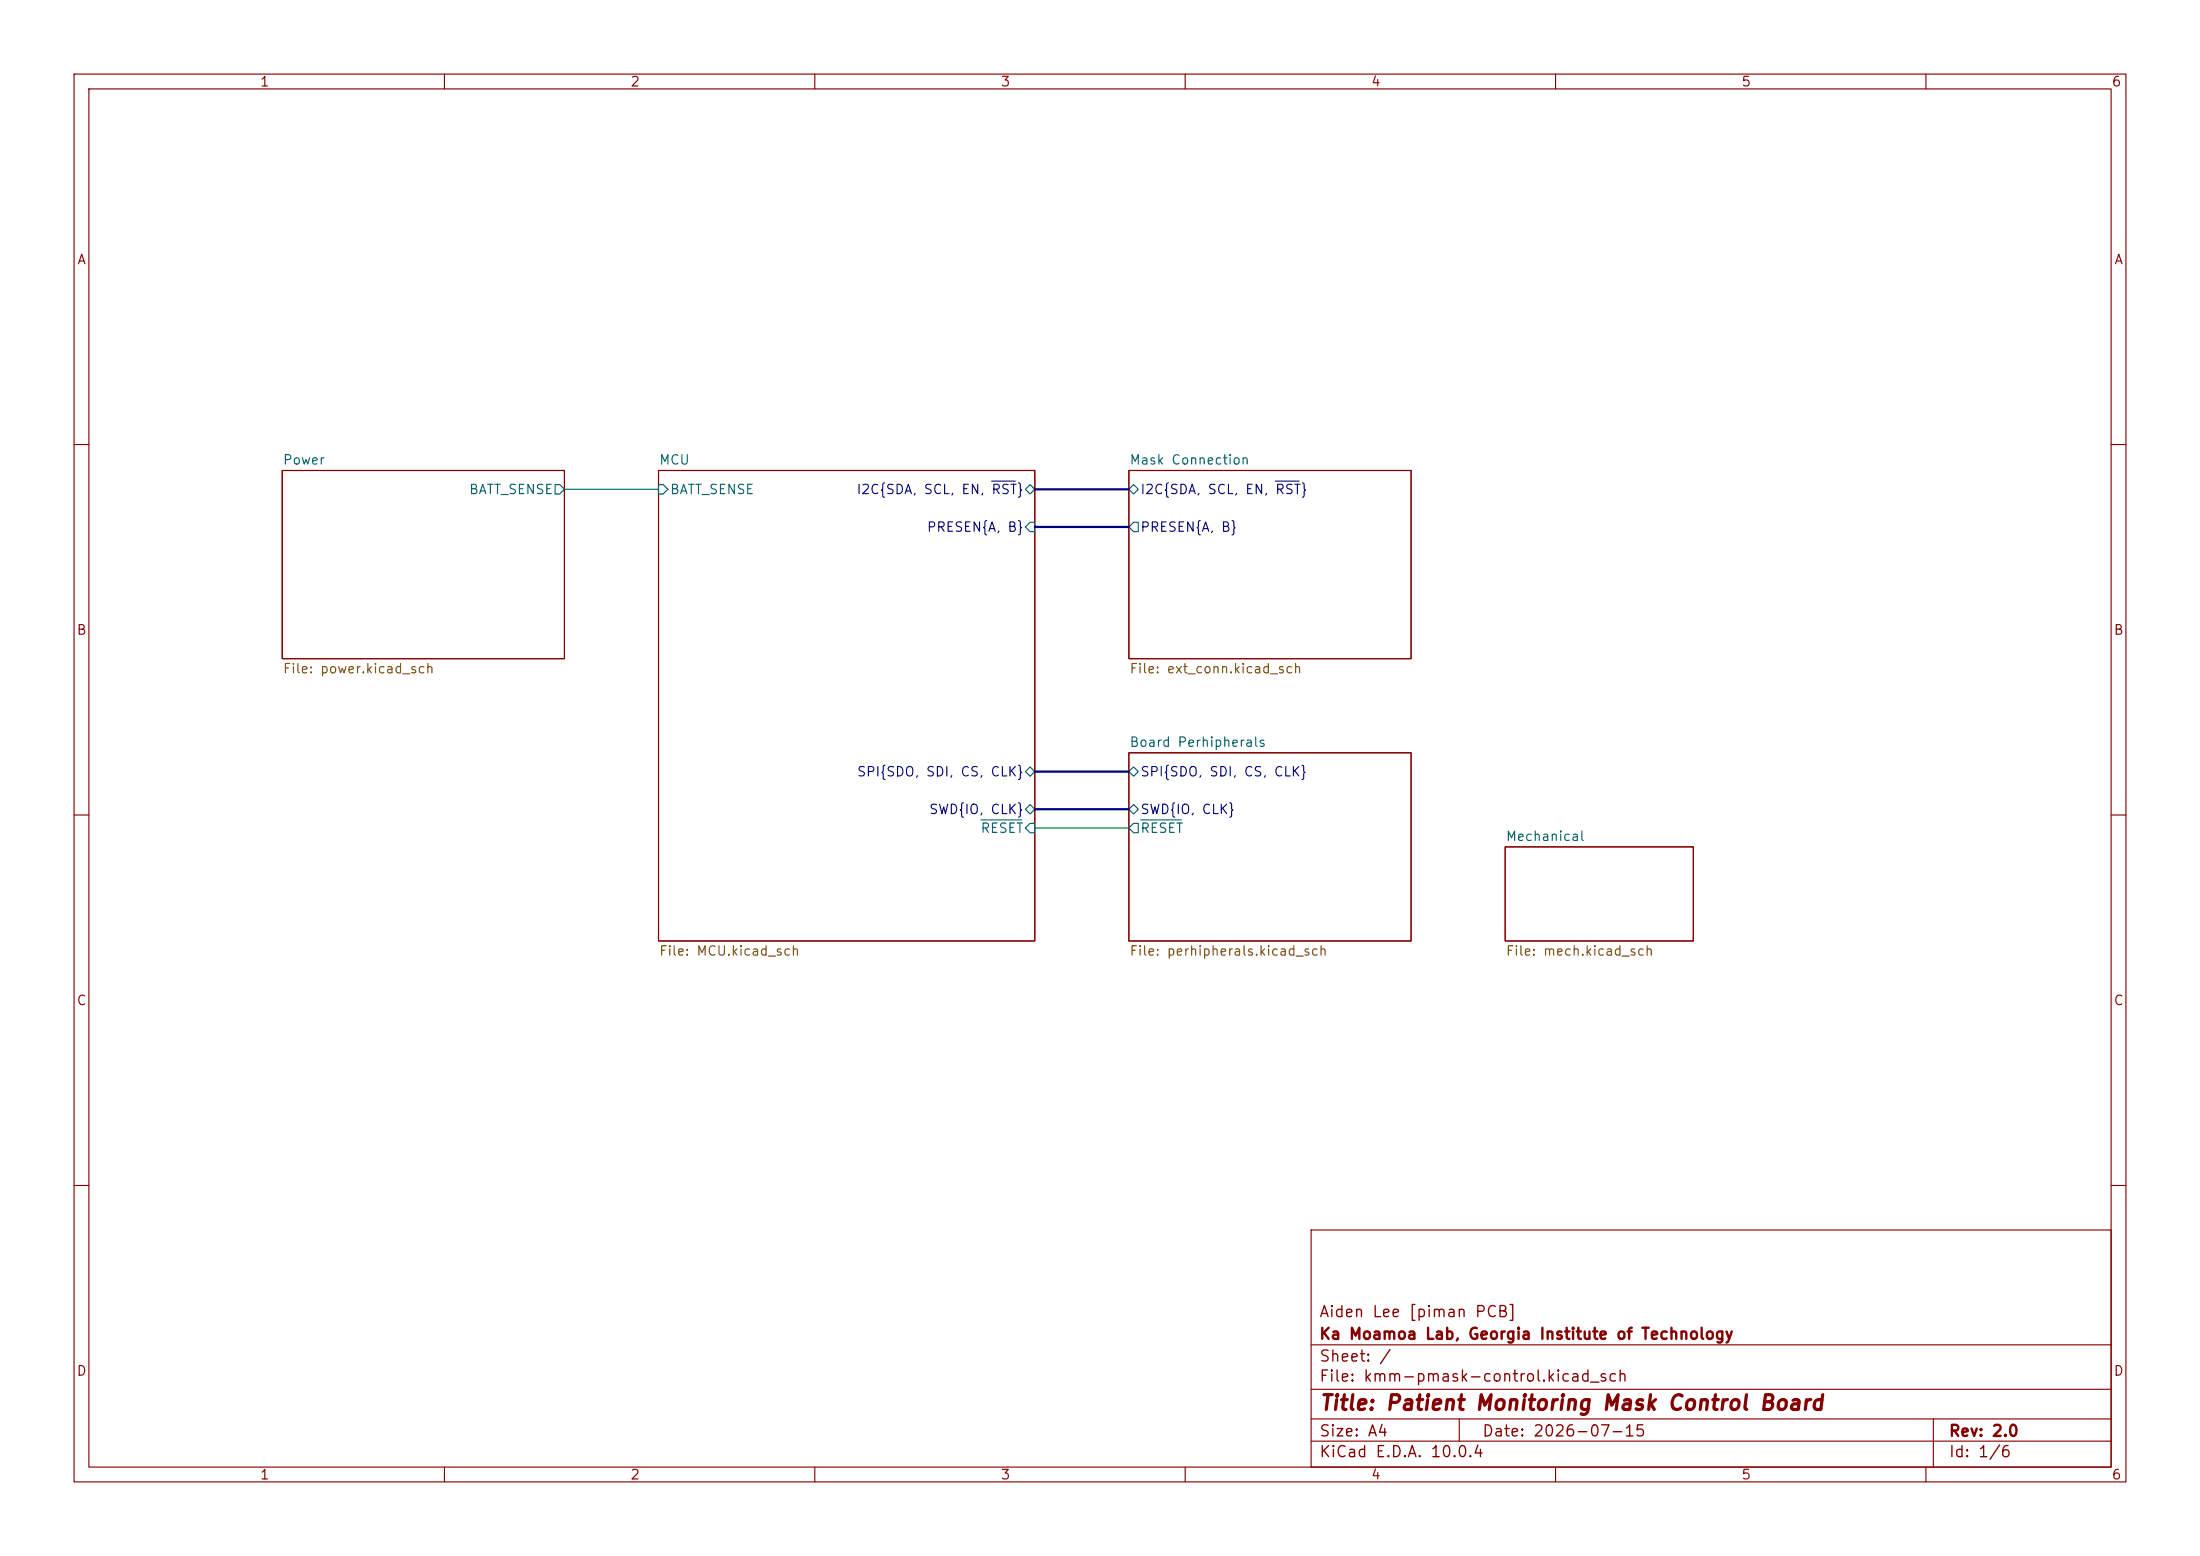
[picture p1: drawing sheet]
<svg xmlns="http://www.w3.org/2000/svg" width="297mm" height="210mm" viewBox="0 0 297 210" stroke-linecap="round" stroke-linejoin="round" font-family="sans-serif">
<g fill="none" stroke="#840000" stroke-width=".15">
<path d="M10 10h277v190h-277zM12 12h273v186h-273zM60 10v2M110 10v2M160 10v2M210 10v2M260 10v2M10 60h2M38.1 63.5h38.1v25.4h-38.1zM88.9 63.5h50.8v63.5h-50.8zM152.4 63.5h38.1v25.4h-38.1zM285 60h2"/>
<path d="M10 110h2M152.4 101.6h38.1v25.4h-38.1zM203.2 114.3h25.4v12.7h-25.4zM285 110h2M10 160h2M177 166h108v32h-108zM285 160h2M60 198v2M110 198v2M160 198v2M177 194.5h108M177 191.5h108"/>
<path d="M177 187.5h108M177 181.5h108M197 191.5v3M210 198v2M260 198v2M261 191.5v6.5"/>
</g>
<path d="M133.9 64.9h3.2M172.2 64.9h3.2" fill="none" stroke="#000084" stroke-width=".15"/>
<g fill="none" stroke="#006464" stroke-width=".15">
<path d="M74.9 65.4h.7l.6 .6-.6 .7h-.7zM88.9 65.4h.6l.7 .6-.7 .7h-.6zM138.4 66l.7-.6 .6 .6-.6 .7zM139.1 70.5h.6v1.3h-.6l-.7-.7zM152.4 66l.6-.6 .7 .6-.7 .7zM153 70.5h.7v1.3h-.7l-.6-.7zM132.4 110.7h5.5M138.4 104.1l.7-.6 .6 .6-.6 .7zM139.1 108.6l.6 .6-.6 .7-.7-.7zM139.1 111.1h.6v1.3h-.6l-.7-.6zM152.4 104.1l.6-.6 .7 .6-.7 .7zM152.4 109.2l.6-.6 .7 .6-.7 .7z"/>
<path d="M153 111.1h.7v1.3h-.7l-.6-.6zM154 110.7h5.5"/>
</g>
<path d="M139.7 71.1h12.7M139.7 66h12.7M139.7 104.1h12.7M139.7 109.2h12.7" fill="none" stroke="#000084" stroke-width=".3"/>
<path d="M76.2 66h12.7M139.7 111.8h12.7" fill="none" stroke="#009600" stroke-width=".15"/>
<text font-size="2" fill="#840000" x="178" y="190.8">Title: Patient Monitoring Mask Control Board</text>
<g font-size="1.5" fill="#840000">
<text x="178" y="178.2">Aiden Lee [piman PCB]</text>
<text x="178" y="184.2">Sheet: /</text>
<text x="178" y="181.2">Ka Moamoa Lab, Georgia Institute of Technology</text>
<text x="178" y="186.9">File: kmm-pmask-control.kicad_sch</text>
<text x="178" y="197.1">KiCad E.D.A. 10.0.4</text>
<text x="178" y="194.3">Size: A4</text>
<text x="200" y="194.3">Date: 2026-07-15</text>
<text x="263" y="194.3">Rev: 2.0</text>
<text x="263" y="197.1">Id: 1/6</text>
</g>
<g font-size="1.3" fill="#840000">
<text x="35" y="12">1</text>
<text x="85" y="12">2</text>
<text x="135" y="12">3</text>
<text x="185" y="12">4</text>
<text x="235" y="12">5</text>
<text x="285" y="12">6</text>
<text x="10.3" y="36">A</text>
<text x="285.3" y="36">A</text>
<text x="10.3" y="86">B</text>
<text x="285.3" y="86">B</text>
<text x="10.3" y="136">C</text>
<text x="285.3" y="136">C</text>
<text x="10.3" y="186">D</text>
<text x="285.3" y="186">D</text>
<text x="35" y="200">1</text>
<text x="85" y="200">2</text>
<text x="135" y="200">3</text>
<text x="185" y="200">4</text>
<text x="235" y="200">5</text>
<text x="285" y="200">6</text>
</g>
<g font-size="1.3" fill="#006464">
<text x="38.1" y="63">Power</text>
<text x="88.9" y="63">MCU</text>
<text x="152.4" y="63">Mask Connection</text>
<text x="63.2" y="67">BATT_SENSE</text>
<text x="90.4" y="67">BATT_SENSE</text>
<text x="152.4" y="101.1">Board Perhipherals</text>
<text x="132.3" y="112.7">RESET</text>
<text x="153.9" y="112.7">RESET</text>
<text x="203.2" y="113.8">Mechanical</text>
</g>
<g font-size="1.3" fill="#000084">
<text x="115.5" y="67">I2C{SDA, SCL, EN, RST}</text>
<text x="153.9" y="67">I2C{SDA, SCL, EN, RST}</text>
<text x="125" y="72.1">PRESEN{A, B}</text>
<text x="153.9" y="72.1">PRESEN{A, B}</text>
<text x="115.6" y="105.1">SPI{SDO, SDI, CS, CLK}</text>
<text x="153.9" y="105.1">SPI{SDO, SDI, CS, CLK}</text>
<text x="125.3" y="110.2">SWD{IO, CLK}</text>
<text x="153.9" y="110.2">SWD{IO, CLK}</text>
</g>
<g font-size="1.3" fill="#725600">
<text x="38.1" y="91.2">File: power.kicad_sch</text>
<text x="152.4" y="91.2">File: ext_conn.kicad_sch</text>
<text x="88.9" y="129.3">File: MCU.kicad_sch</text>
<text x="152.4" y="129.3">File: perhipherals.kicad_sch</text>
<text x="203.2" y="129.3">File: mech.kicad_sch</text>
</g>
</svg>
